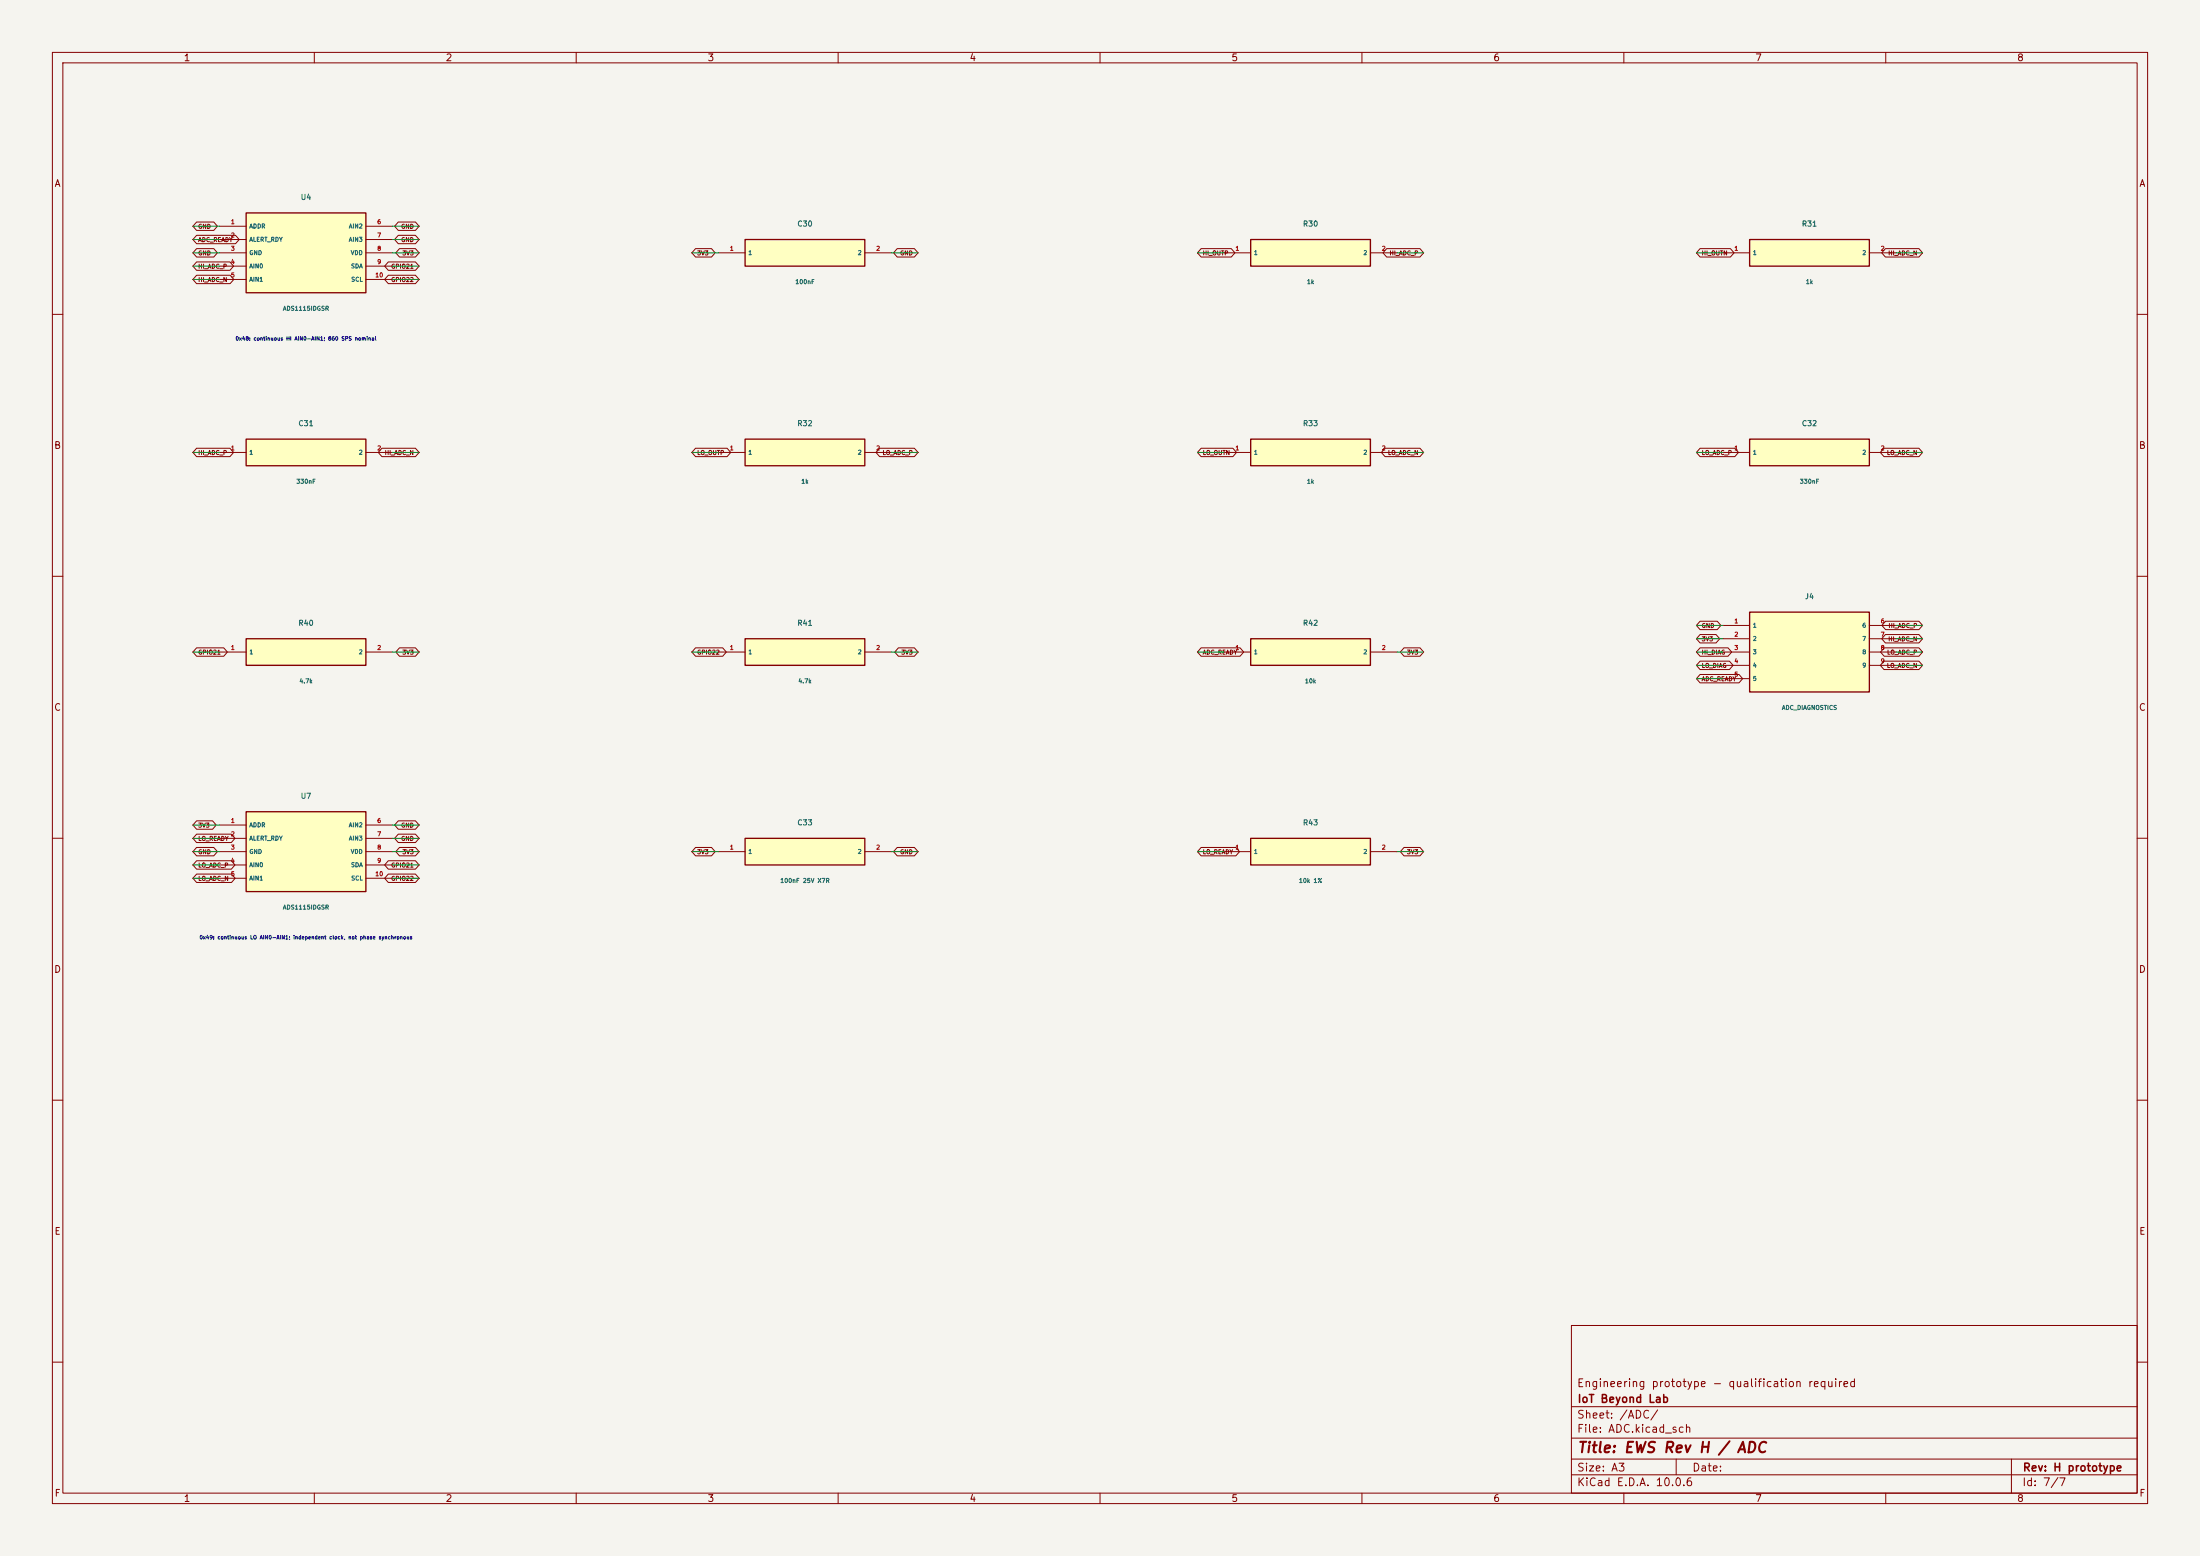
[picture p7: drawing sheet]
(kicad_sch (version 20250114) (generator "eeschema") (paper "A3")
  (title_block (title "EWS Rev H / ADC") (rev "H prototype") (company "IoT Beyond Lab") (comment 1 "Engineering prototype - qualification required"))
(lib_symbols (symbol "EWS:U4" (pin_names (offset 0.5)) (in_bom yes) (on_board yes)
  (property "Reference" "U4" (at 0 10.620000000000001 0) (effects (font (size 1 1))))
  (property "Value" "ADS1115IDGSR" (at 0 -10.620000000000001 0) (effects (font (size 0.8 0.8))))
  (property "Footprint" "EWS:U4" (at 0 0 0) (effects (font (size 1 1)) hide))
  (symbol "U4_0_1" (rectangle (start -11.43 7.62) (end 11.43 -7.62) (stroke (width .254) (type default)) (fill (type background))))
  (symbol "U4_1_1" (pin input line (at -16.509999999999998 5.08 0) (length 5.08) (name "ADDR" (effects (font (size 0.8 0.8)))) (number "1" (effects (font (size 0.8 0.8)))))(pin open_collector line (at -16.509999999999998 2.54 0) (length 5.08) (name "ALERT_RDY" (effects (font (size 0.8 0.8)))) (number "2" (effects (font (size 0.8 0.8)))))(pin passive line (at -16.509999999999998 0.0 0) (length 5.08) (name "GND" (effects (font (size 0.8 0.8)))) (number "3" (effects (font (size 0.8 0.8)))))(pin input line (at -16.509999999999998 -2.54 0) (length 5.08) (name "AIN0" (effects (font (size 0.8 0.8)))) (number "4" (effects (font (size 0.8 0.8)))))(pin input line (at -16.509999999999998 -5.079999999999999 0) (length 5.08) (name "AIN1" (effects (font (size 0.8 0.8)))) (number "5" (effects (font (size 0.8 0.8)))))(pin input line (at 16.509999999999998 5.08 180) (length 5.08) (name "AIN2" (effects (font (size 0.8 0.8)))) (number "6" (effects (font (size 0.8 0.8)))))(pin input line (at 16.509999999999998 2.54 180) (length 5.08) (name "AIN3" (effects (font (size 0.8 0.8)))) (number "7" (effects (font (size 0.8 0.8)))))(pin power_in line (at 16.509999999999998 0.0 180) (length 5.08) (name "VDD" (effects (font (size 0.8 0.8)))) (number "8" (effects (font (size 0.8 0.8)))))(pin bidirectional line (at 16.509999999999998 -2.54 180) (length 5.08) (name "SDA" (effects (font (size 0.8 0.8)))) (number "9" (effects (font (size 0.8 0.8)))))(pin input line (at 16.509999999999998 -5.079999999999999 180) (length 5.08) (name "SCL" (effects (font (size 0.8 0.8)))) (number "10" (effects (font (size 0.8 0.8)))))))(symbol "EWS:C30" (pin_names (offset 0.5)) (in_bom yes) (on_board yes)
  (property "Reference" "C30" (at 0 5.54 0) (effects (font (size 1 1))))
  (property "Value" "100nF" (at 0 -5.54 0) (effects (font (size 0.8 0.8))))
  (property "Footprint" "EWS:C30" (at 0 0 0) (effects (font (size 1 1)) hide))
  (symbol "C30_0_1" (rectangle (start -11.43 2.54) (end 11.43 -2.54) (stroke (width .254) (type default)) (fill (type background))))
  (symbol "C30_1_1" (pin passive line (at -16.509999999999998 0.0 0) (length 5.08) (name "1" (effects (font (size 0.8 0.8)))) (number "1" (effects (font (size 0.8 0.8)))))(pin passive line (at 16.509999999999998 0.0 180) (length 5.08) (name "2" (effects (font (size 0.8 0.8)))) (number "2" (effects (font (size 0.8 0.8)))))))(symbol "EWS:R30" (pin_names (offset 0.5)) (in_bom yes) (on_board yes)
  (property "Reference" "R30" (at 0 5.54 0) (effects (font (size 1 1))))
  (property "Value" "1k" (at 0 -5.54 0) (effects (font (size 0.8 0.8))))
  (property "Footprint" "EWS:R30" (at 0 0 0) (effects (font (size 1 1)) hide))
  (symbol "R30_0_1" (rectangle (start -11.43 2.54) (end 11.43 -2.54) (stroke (width .254) (type default)) (fill (type background))))
  (symbol "R30_1_1" (pin passive line (at -16.509999999999998 0.0 0) (length 5.08) (name "1" (effects (font (size 0.8 0.8)))) (number "1" (effects (font (size 0.8 0.8)))))(pin passive line (at 16.509999999999998 0.0 180) (length 5.08) (name "2" (effects (font (size 0.8 0.8)))) (number "2" (effects (font (size 0.8 0.8)))))))(symbol "EWS:R31" (pin_names (offset 0.5)) (in_bom yes) (on_board yes)
  (property "Reference" "R31" (at 0 5.54 0) (effects (font (size 1 1))))
  (property "Value" "1k" (at 0 -5.54 0) (effects (font (size 0.8 0.8))))
  (property "Footprint" "EWS:R31" (at 0 0 0) (effects (font (size 1 1)) hide))
  (symbol "R31_0_1" (rectangle (start -11.43 2.54) (end 11.43 -2.54) (stroke (width .254) (type default)) (fill (type background))))
  (symbol "R31_1_1" (pin passive line (at -16.509999999999998 0.0 0) (length 5.08) (name "1" (effects (font (size 0.8 0.8)))) (number "1" (effects (font (size 0.8 0.8)))))(pin passive line (at 16.509999999999998 0.0 180) (length 5.08) (name "2" (effects (font (size 0.8 0.8)))) (number "2" (effects (font (size 0.8 0.8)))))))(symbol "EWS:C31" (pin_names (offset 0.5)) (in_bom yes) (on_board yes)
  (property "Reference" "C31" (at 0 5.54 0) (effects (font (size 1 1))))
  (property "Value" "330nF" (at 0 -5.54 0) (effects (font (size 0.8 0.8))))
  (property "Footprint" "EWS:C31" (at 0 0 0) (effects (font (size 1 1)) hide))
  (symbol "C31_0_1" (rectangle (start -11.43 2.54) (end 11.43 -2.54) (stroke (width .254) (type default)) (fill (type background))))
  (symbol "C31_1_1" (pin passive line (at -16.509999999999998 0.0 0) (length 5.08) (name "1" (effects (font (size 0.8 0.8)))) (number "1" (effects (font (size 0.8 0.8)))))(pin passive line (at 16.509999999999998 0.0 180) (length 5.08) (name "2" (effects (font (size 0.8 0.8)))) (number "2" (effects (font (size 0.8 0.8)))))))(symbol "EWS:R32" (pin_names (offset 0.5)) (in_bom yes) (on_board yes)
  (property "Reference" "R32" (at 0 5.54 0) (effects (font (size 1 1))))
  (property "Value" "1k" (at 0 -5.54 0) (effects (font (size 0.8 0.8))))
  (property "Footprint" "EWS:R32" (at 0 0 0) (effects (font (size 1 1)) hide))
  (symbol "R32_0_1" (rectangle (start -11.43 2.54) (end 11.43 -2.54) (stroke (width .254) (type default)) (fill (type background))))
  (symbol "R32_1_1" (pin passive line (at -16.509999999999998 0.0 0) (length 5.08) (name "1" (effects (font (size 0.8 0.8)))) (number "1" (effects (font (size 0.8 0.8)))))(pin passive line (at 16.509999999999998 0.0 180) (length 5.08) (name "2" (effects (font (size 0.8 0.8)))) (number "2" (effects (font (size 0.8 0.8)))))))(symbol "EWS:R33" (pin_names (offset 0.5)) (in_bom yes) (on_board yes)
  (property "Reference" "R33" (at 0 5.54 0) (effects (font (size 1 1))))
  (property "Value" "1k" (at 0 -5.54 0) (effects (font (size 0.8 0.8))))
  (property "Footprint" "EWS:R33" (at 0 0 0) (effects (font (size 1 1)) hide))
  (symbol "R33_0_1" (rectangle (start -11.43 2.54) (end 11.43 -2.54) (stroke (width .254) (type default)) (fill (type background))))
  (symbol "R33_1_1" (pin passive line (at -16.509999999999998 0.0 0) (length 5.08) (name "1" (effects (font (size 0.8 0.8)))) (number "1" (effects (font (size 0.8 0.8)))))(pin passive line (at 16.509999999999998 0.0 180) (length 5.08) (name "2" (effects (font (size 0.8 0.8)))) (number "2" (effects (font (size 0.8 0.8)))))))(symbol "EWS:C32" (pin_names (offset 0.5)) (in_bom yes) (on_board yes)
  (property "Reference" "C32" (at 0 5.54 0) (effects (font (size 1 1))))
  (property "Value" "330nF" (at 0 -5.54 0) (effects (font (size 0.8 0.8))))
  (property "Footprint" "EWS:C32" (at 0 0 0) (effects (font (size 1 1)) hide))
  (symbol "C32_0_1" (rectangle (start -11.43 2.54) (end 11.43 -2.54) (stroke (width .254) (type default)) (fill (type background))))
  (symbol "C32_1_1" (pin passive line (at -16.509999999999998 0.0 0) (length 5.08) (name "1" (effects (font (size 0.8 0.8)))) (number "1" (effects (font (size 0.8 0.8)))))(pin passive line (at 16.509999999999998 0.0 180) (length 5.08) (name "2" (effects (font (size 0.8 0.8)))) (number "2" (effects (font (size 0.8 0.8)))))))(symbol "EWS:R40" (pin_names (offset 0.5)) (in_bom yes) (on_board yes)
  (property "Reference" "R40" (at 0 5.54 0) (effects (font (size 1 1))))
  (property "Value" "4.7k" (at 0 -5.54 0) (effects (font (size 0.8 0.8))))
  (property "Footprint" "EWS:R40" (at 0 0 0) (effects (font (size 1 1)) hide))
  (symbol "R40_0_1" (rectangle (start -11.43 2.54) (end 11.43 -2.54) (stroke (width .254) (type default)) (fill (type background))))
  (symbol "R40_1_1" (pin passive line (at -16.509999999999998 0.0 0) (length 5.08) (name "1" (effects (font (size 0.8 0.8)))) (number "1" (effects (font (size 0.8 0.8)))))(pin passive line (at 16.509999999999998 0.0 180) (length 5.08) (name "2" (effects (font (size 0.8 0.8)))) (number "2" (effects (font (size 0.8 0.8)))))))(symbol "EWS:R41" (pin_names (offset 0.5)) (in_bom yes) (on_board yes)
  (property "Reference" "R41" (at 0 5.54 0) (effects (font (size 1 1))))
  (property "Value" "4.7k" (at 0 -5.54 0) (effects (font (size 0.8 0.8))))
  (property "Footprint" "EWS:R41" (at 0 0 0) (effects (font (size 1 1)) hide))
  (symbol "R41_0_1" (rectangle (start -11.43 2.54) (end 11.43 -2.54) (stroke (width .254) (type default)) (fill (type background))))
  (symbol "R41_1_1" (pin passive line (at -16.509999999999998 0.0 0) (length 5.08) (name "1" (effects (font (size 0.8 0.8)))) (number "1" (effects (font (size 0.8 0.8)))))(pin passive line (at 16.509999999999998 0.0 180) (length 5.08) (name "2" (effects (font (size 0.8 0.8)))) (number "2" (effects (font (size 0.8 0.8)))))))(symbol "EWS:R42" (pin_names (offset 0.5)) (in_bom yes) (on_board yes)
  (property "Reference" "R42" (at 0 5.54 0) (effects (font (size 1 1))))
  (property "Value" "10k" (at 0 -5.54 0) (effects (font (size 0.8 0.8))))
  (property "Footprint" "EWS:R42" (at 0 0 0) (effects (font (size 1 1)) hide))
  (symbol "R42_0_1" (rectangle (start -11.43 2.54) (end 11.43 -2.54) (stroke (width .254) (type default)) (fill (type background))))
  (symbol "R42_1_1" (pin passive line (at -16.509999999999998 0.0 0) (length 5.08) (name "1" (effects (font (size 0.8 0.8)))) (number "1" (effects (font (size 0.8 0.8)))))(pin passive line (at 16.509999999999998 0.0 180) (length 5.08) (name "2" (effects (font (size 0.8 0.8)))) (number "2" (effects (font (size 0.8 0.8)))))))(symbol "EWS:J4" (pin_names (offset 0.5)) (in_bom yes) (on_board yes)
  (property "Reference" "J4" (at 0 10.620000000000001 0) (effects (font (size 1 1))))
  (property "Value" "ADC_DIAGNOSTICS" (at 0 -10.620000000000001 0) (effects (font (size 0.8 0.8))))
  (property "Footprint" "EWS:J4" (at 0 0 0) (effects (font (size 1 1)) hide))
  (symbol "J4_0_1" (rectangle (start -11.43 7.62) (end 11.43 -7.62) (stroke (width .254) (type default)) (fill (type background))))
  (symbol "J4_1_1" (pin passive line (at -16.509999999999998 5.08 0) (length 5.08) (name "1" (effects (font (size 0.8 0.8)))) (number "1" (effects (font (size 0.8 0.8)))))(pin passive line (at -16.509999999999998 2.54 0) (length 5.08) (name "2" (effects (font (size 0.8 0.8)))) (number "2" (effects (font (size 0.8 0.8)))))(pin passive line (at -16.509999999999998 0.0 0) (length 5.08) (name "3" (effects (font (size 0.8 0.8)))) (number "3" (effects (font (size 0.8 0.8)))))(pin passive line (at -16.509999999999998 -2.54 0) (length 5.08) (name "4" (effects (font (size 0.8 0.8)))) (number "4" (effects (font (size 0.8 0.8)))))(pin passive line (at -16.509999999999998 -5.079999999999999 0) (length 5.08) (name "5" (effects (font (size 0.8 0.8)))) (number "5" (effects (font (size 0.8 0.8)))))(pin passive line (at 16.509999999999998 5.08 180) (length 5.08) (name "6" (effects (font (size 0.8 0.8)))) (number "6" (effects (font (size 0.8 0.8)))))(pin passive line (at 16.509999999999998 2.54 180) (length 5.08) (name "7" (effects (font (size 0.8 0.8)))) (number "7" (effects (font (size 0.8 0.8)))))(pin passive line (at 16.509999999999998 0.0 180) (length 5.08) (name "8" (effects (font (size 0.8 0.8)))) (number "8" (effects (font (size 0.8 0.8)))))(pin passive line (at 16.509999999999998 -2.54 180) (length 5.08) (name "9" (effects (font (size 0.8 0.8)))) (number "9" (effects (font (size 0.8 0.8)))))))(symbol "EWS:U7" (pin_names (offset 0.5)) (in_bom yes) (on_board yes)
  (property "Reference" "U7" (at 0 10.620000000000001 0) (effects (font (size 1 1))))
  (property "Value" "ADS1115IDGSR" (at 0 -10.620000000000001 0) (effects (font (size 0.8 0.8))))
  (property "Footprint" "EWS:U7" (at 0 0 0) (effects (font (size 1 1)) hide))
  (symbol "U7_0_1" (rectangle (start -11.43 7.62) (end 11.43 -7.62) (stroke (width .254) (type default)) (fill (type background))))
  (symbol "U7_1_1" (pin input line (at -16.509999999999998 5.08 0) (length 5.08) (name "ADDR" (effects (font (size 0.8 0.8)))) (number "1" (effects (font (size 0.8 0.8)))))(pin open_collector line (at -16.509999999999998 2.54 0) (length 5.08) (name "ALERT_RDY" (effects (font (size 0.8 0.8)))) (number "2" (effects (font (size 0.8 0.8)))))(pin passive line (at -16.509999999999998 0.0 0) (length 5.08) (name "GND" (effects (font (size 0.8 0.8)))) (number "3" (effects (font (size 0.8 0.8)))))(pin input line (at -16.509999999999998 -2.54 0) (length 5.08) (name "AIN0" (effects (font (size 0.8 0.8)))) (number "4" (effects (font (size 0.8 0.8)))))(pin input line (at -16.509999999999998 -5.079999999999999 0) (length 5.08) (name "AIN1" (effects (font (size 0.8 0.8)))) (number "5" (effects (font (size 0.8 0.8)))))(pin input line (at 16.509999999999998 5.08 180) (length 5.08) (name "AIN2" (effects (font (size 0.8 0.8)))) (number "6" (effects (font (size 0.8 0.8)))))(pin input line (at 16.509999999999998 2.54 180) (length 5.08) (name "AIN3" (effects (font (size 0.8 0.8)))) (number "7" (effects (font (size 0.8 0.8)))))(pin power_in line (at 16.509999999999998 0.0 180) (length 5.08) (name "VDD" (effects (font (size 0.8 0.8)))) (number "8" (effects (font (size 0.8 0.8)))))(pin bidirectional line (at 16.509999999999998 -2.54 180) (length 5.08) (name "SDA" (effects (font (size 0.8 0.8)))) (number "9" (effects (font (size 0.8 0.8)))))(pin input line (at 16.509999999999998 -5.079999999999999 180) (length 5.08) (name "SCL" (effects (font (size 0.8 0.8)))) (number "10" (effects (font (size 0.8 0.8)))))))(symbol "EWS:C33" (pin_names (offset 0.5)) (in_bom yes) (on_board yes)
  (property "Reference" "C33" (at 0 5.54 0) (effects (font (size 1 1))))
  (property "Value" "100nF 25V X7R" (at 0 -5.54 0) (effects (font (size 0.8 0.8))))
  (property "Footprint" "EWS:C33" (at 0 0 0) (effects (font (size 1 1)) hide))
  (symbol "C33_0_1" (rectangle (start -11.43 2.54) (end 11.43 -2.54) (stroke (width .254) (type default)) (fill (type background))))
  (symbol "C33_1_1" (pin passive line (at -16.509999999999998 0.0 0) (length 5.08) (name "1" (effects (font (size 0.8 0.8)))) (number "1" (effects (font (size 0.8 0.8)))))(pin passive line (at 16.509999999999998 0.0 180) (length 5.08) (name "2" (effects (font (size 0.8 0.8)))) (number "2" (effects (font (size 0.8 0.8)))))))(symbol "EWS:R43" (pin_names (offset 0.5)) (in_bom yes) (on_board yes)
  (property "Reference" "R43" (at 0 5.54 0) (effects (font (size 1 1))))
  (property "Value" "10k 1%" (at 0 -5.54 0) (effects (font (size 0.8 0.8))))
  (property "Footprint" "EWS:R43" (at 0 0 0) (effects (font (size 1 1)) hide))
  (symbol "R43_0_1" (rectangle (start -11.43 2.54) (end 11.43 -2.54) (stroke (width .254) (type default)) (fill (type background))))
  (symbol "R43_1_1" (pin passive line (at -16.509999999999998 0.0 0) (length 5.08) (name "1" (effects (font (size 0.8 0.8)))) (number "1" (effects (font (size 0.8 0.8)))))(pin passive line (at 16.509999999999998 0.0 180) (length 5.08) (name "2" (effects (font (size 0.8 0.8)))) (number "2" (effects (font (size 0.8 0.8))))))))
(symbol (lib_id "EWS:U4") (at 58.42 48.26 0) (unit 1) (in_bom yes) (on_board yes) (dnp no)
    (property "Reference" "U4" (at 58.42 37.64 0) (effects (font (size 1 1))))
    (property "Value" "ADS1115IDGSR" (at 58.42 58.879999999999995 0) (effects (font (size 0.8 0.8))))
    (property "Footprint" "EWS:U4" (at 58.42 48.26 0) (effects (font (size 1 1)) hide)))(symbol (lib_id "EWS:C30") (at 153.67000000000002 48.26 0) (unit 1) (in_bom yes) (on_board yes) (dnp no)
    (property "Reference" "C30" (at 153.67000000000002 42.72 0) (effects (font (size 1 1))))
    (property "Value" "100nF" (at 153.67000000000002 53.8 0) (effects (font (size 0.8 0.8))))
    (property "Footprint" "EWS:C30" (at 153.67000000000002 48.26 0) (effects (font (size 1 1)) hide)))(symbol (lib_id "EWS:R30") (at 250.19 48.26 0) (unit 1) (in_bom yes) (on_board yes) (dnp no)
    (property "Reference" "R30" (at 250.19 42.72 0) (effects (font (size 1 1))))
    (property "Value" "1k" (at 250.19 53.8 0) (effects (font (size 0.8 0.8))))
    (property "Footprint" "EWS:R30" (at 250.19 48.26 0) (effects (font (size 1 1)) hide)))(symbol (lib_id "EWS:R31") (at 345.44 48.26 0) (unit 1) (in_bom yes) (on_board yes) (dnp no)
    (property "Reference" "R31" (at 345.44 42.72 0) (effects (font (size 1 1))))
    (property "Value" "1k" (at 345.44 53.8 0) (effects (font (size 0.8 0.8))))
    (property "Footprint" "EWS:R31" (at 345.44 48.26 0) (effects (font (size 1 1)) hide)))(symbol (lib_id "EWS:C31") (at 58.42 86.36 0) (unit 1) (in_bom yes) (on_board yes) (dnp no)
    (property "Reference" "C31" (at 58.42 80.82 0) (effects (font (size 1 1))))
    (property "Value" "330nF" (at 58.42 91.9 0) (effects (font (size 0.8 0.8))))
    (property "Footprint" "EWS:C31" (at 58.42 86.36 0) (effects (font (size 1 1)) hide)))(symbol (lib_id "EWS:R32") (at 153.67000000000002 86.36 0) (unit 1) (in_bom yes) (on_board yes) (dnp no)
    (property "Reference" "R32" (at 153.67000000000002 80.82 0) (effects (font (size 1 1))))
    (property "Value" "1k" (at 153.67000000000002 91.9 0) (effects (font (size 0.8 0.8))))
    (property "Footprint" "EWS:R32" (at 153.67000000000002 86.36 0) (effects (font (size 1 1)) hide)))(symbol (lib_id "EWS:R33") (at 250.19 86.36 0) (unit 1) (in_bom yes) (on_board yes) (dnp no)
    (property "Reference" "R33" (at 250.19 80.82 0) (effects (font (size 1 1))))
    (property "Value" "1k" (at 250.19 91.9 0) (effects (font (size 0.8 0.8))))
    (property "Footprint" "EWS:R33" (at 250.19 86.36 0) (effects (font (size 1 1)) hide)))(symbol (lib_id "EWS:C32") (at 345.44 86.36 0) (unit 1) (in_bom yes) (on_board yes) (dnp no)
    (property "Reference" "C32" (at 345.44 80.82 0) (effects (font (size 1 1))))
    (property "Value" "330nF" (at 345.44 91.9 0) (effects (font (size 0.8 0.8))))
    (property "Footprint" "EWS:C32" (at 345.44 86.36 0) (effects (font (size 1 1)) hide)))(symbol (lib_id "EWS:R40") (at 58.42 124.46000000000001 0) (unit 1) (in_bom yes) (on_board yes) (dnp no)
    (property "Reference" "R40" (at 58.42 118.92 0) (effects (font (size 1 1))))
    (property "Value" "4.7k" (at 58.42 130.0 0) (effects (font (size 0.8 0.8))))
    (property "Footprint" "EWS:R40" (at 58.42 124.46000000000001 0) (effects (font (size 1 1)) hide)))(symbol (lib_id "EWS:R41") (at 153.67000000000002 124.46000000000001 0) (unit 1) (in_bom yes) (on_board yes) (dnp no)
    (property "Reference" "R41" (at 153.67000000000002 118.92 0) (effects (font (size 1 1))))
    (property "Value" "4.7k" (at 153.67000000000002 130.0 0) (effects (font (size 0.8 0.8))))
    (property "Footprint" "EWS:R41" (at 153.67000000000002 124.46000000000001 0) (effects (font (size 1 1)) hide)))(symbol (lib_id "EWS:R42") (at 250.19 124.46000000000001 0) (unit 1) (in_bom yes) (on_board yes) (dnp no)
    (property "Reference" "R42" (at 250.19 118.92 0) (effects (font (size 1 1))))
    (property "Value" "10k" (at 250.19 130.0 0) (effects (font (size 0.8 0.8))))
    (property "Footprint" "EWS:R42" (at 250.19 124.46000000000001 0) (effects (font (size 1 1)) hide)))(symbol (lib_id "EWS:J4") (at 345.44 124.46000000000001 0) (unit 1) (in_bom yes) (on_board yes) (dnp no)
    (property "Reference" "J4" (at 345.44 113.84 0) (effects (font (size 1 1))))
    (property "Value" "ADC_DIAGNOSTICS" (at 345.44 135.08 0) (effects (font (size 0.8 0.8))))
    (property "Footprint" "EWS:J4" (at 345.44 124.46000000000001 0) (effects (font (size 1 1)) hide)))(symbol (lib_id "EWS:U7") (at 58.42 162.56 0) (unit 1) (in_bom yes) (on_board yes) (dnp no)
    (property "Reference" "U7" (at 58.42 151.94 0) (effects (font (size 1 1))))
    (property "Value" "ADS1115IDGSR" (at 58.42 173.18 0) (effects (font (size 0.8 0.8))))
    (property "Footprint" "EWS:U7" (at 58.42 162.56 0) (effects (font (size 1 1)) hide)))(symbol (lib_id "EWS:C33") (at 153.67000000000002 162.56 0) (unit 1) (in_bom yes) (on_board yes) (dnp no)
    (property "Reference" "C33" (at 153.67000000000002 157.02 0) (effects (font (size 1 1))))
    (property "Value" "100nF 25V X7R" (at 153.67000000000002 168.1 0) (effects (font (size 0.8 0.8))))
    (property "Footprint" "EWS:C33" (at 153.67000000000002 162.56 0) (effects (font (size 1 1)) hide)))(symbol (lib_id "EWS:R43") (at 250.19 162.56 0) (unit 1) (in_bom yes) (on_board yes) (dnp no)
    (property "Reference" "R43" (at 250.19 157.02 0) (effects (font (size 1 1))))
    (property "Value" "10k 1%" (at 250.19 168.1 0) (effects (font (size 0.8 0.8))))
    (property "Footprint" "EWS:R43" (at 250.19 162.56 0) (effects (font (size 1 1)) hide)))(text "0x48: continuous HI AIN0-AIN1; 860 SPS nominal" (at 58.42 64.88 0) (effects (font (size 0.7 0.7))))(wire (pts (xy 41.910000000000004 43.18) (xy 36.830000000000005 43.18)) (stroke (width 0) (type default)))(global_label "GND" (shape bidirectional) (at 36.830000000000005 43.18 0) (effects (font (size .8 .8)) (justify left)))(wire (pts (xy 41.910000000000004 45.72) (xy 36.830000000000005 45.72)) (stroke (width 0) (type default)))(global_label "ADC_READY" (shape bidirectional) (at 36.830000000000005 45.72 0) (effects (font (size .8 .8)) (justify left)))(wire (pts (xy 41.910000000000004 48.26) (xy 36.830000000000005 48.26)) (stroke (width 0) (type default)))(global_label "GND" (shape bidirectional) (at 36.830000000000005 48.26 0) (effects (font (size .8 .8)) (justify left)))(wire (pts (xy 41.910000000000004 50.8) (xy 36.830000000000005 50.8)) (stroke (width 0) (type default)))(global_label "HI_ADC_P" (shape bidirectional) (at 36.830000000000005 50.8 0) (effects (font (size .8 .8)) (justify left)))(wire (pts (xy 41.910000000000004 53.339999999999996) (xy 36.830000000000005 53.339999999999996)) (stroke (width 0) (type default)))(global_label "HI_ADC_N" (shape bidirectional) (at 36.830000000000005 53.339999999999996 0) (effects (font (size .8 .8)) (justify left)))(wire (pts (xy 74.93 43.18) (xy 80.01 43.18)) (stroke (width 0) (type default)))(global_label "GND" (shape bidirectional) (at 80.01 43.18 180) (effects (font (size .8 .8)) (justify right)))(wire (pts (xy 74.93 45.72) (xy 80.01 45.72)) (stroke (width 0) (type default)))(global_label "GND" (shape bidirectional) (at 80.01 45.72 180) (effects (font (size .8 .8)) (justify right)))(wire (pts (xy 74.93 48.26) (xy 80.01 48.26)) (stroke (width 0) (type default)))(global_label "3V3" (shape bidirectional) (at 80.01 48.26 180) (effects (font (size .8 .8)) (justify right)))(wire (pts (xy 74.93 50.8) (xy 80.01 50.8)) (stroke (width 0) (type default)))(global_label "GPIO21" (shape bidirectional) (at 80.01 50.8 180) (effects (font (size .8 .8)) (justify right)))(wire (pts (xy 74.93 53.339999999999996) (xy 80.01 53.339999999999996)) (stroke (width 0) (type default)))(global_label "GPIO22" (shape bidirectional) (at 80.01 53.339999999999996 180) (effects (font (size .8 .8)) (justify right)))(wire (pts (xy 137.16000000000003 48.26) (xy 132.08 48.26)) (stroke (width 0) (type default)))(global_label "3V3" (shape bidirectional) (at 132.08 48.26 0) (effects (font (size .8 .8)) (justify left)))(wire (pts (xy 170.18 48.26) (xy 175.26000000000002 48.26)) (stroke (width 0) (type default)))(global_label "GND" (shape bidirectional) (at 175.26000000000002 48.26 180) (effects (font (size .8 .8)) (justify right)))(wire (pts (xy 233.68 48.26) (xy 228.6 48.26)) (stroke (width 0) (type default)))(global_label "HI_OUTP" (shape bidirectional) (at 228.6 48.26 0) (effects (font (size .8 .8)) (justify left)))(wire (pts (xy 266.7 48.26) (xy 271.78 48.26)) (stroke (width 0) (type default)))(global_label "HI_ADC_P" (shape bidirectional) (at 271.78 48.26 180) (effects (font (size .8 .8)) (justify right)))(wire (pts (xy 328.93 48.26) (xy 323.85 48.26)) (stroke (width 0) (type default)))(global_label "HI_OUTN" (shape bidirectional) (at 323.85 48.26 0) (effects (font (size .8 .8)) (justify left)))(wire (pts (xy 361.95 48.26) (xy 367.03 48.26)) (stroke (width 0) (type default)))(global_label "HI_ADC_N" (shape bidirectional) (at 367.03 48.26 180) (effects (font (size .8 .8)) (justify right)))(wire (pts (xy 41.910000000000004 86.36) (xy 36.830000000000005 86.36)) (stroke (width 0) (type default)))(global_label "HI_ADC_P" (shape bidirectional) (at 36.830000000000005 86.36 0) (effects (font (size .8 .8)) (justify left)))(wire (pts (xy 74.93 86.36) (xy 80.01 86.36)) (stroke (width 0) (type default)))(global_label "HI_ADC_N" (shape bidirectional) (at 80.01 86.36 180) (effects (font (size .8 .8)) (justify right)))(wire (pts (xy 137.16000000000003 86.36) (xy 132.08 86.36)) (stroke (width 0) (type default)))(global_label "LO_OUTP" (shape bidirectional) (at 132.08 86.36 0) (effects (font (size .8 .8)) (justify left)))(wire (pts (xy 170.18 86.36) (xy 175.26000000000002 86.36)) (stroke (width 0) (type default)))(global_label "LO_ADC_P" (shape bidirectional) (at 175.26000000000002 86.36 180) (effects (font (size .8 .8)) (justify right)))(wire (pts (xy 233.68 86.36) (xy 228.6 86.36)) (stroke (width 0) (type default)))(global_label "LO_OUTN" (shape bidirectional) (at 228.6 86.36 0) (effects (font (size .8 .8)) (justify left)))(wire (pts (xy 266.7 86.36) (xy 271.78 86.36)) (stroke (width 0) (type default)))(global_label "LO_ADC_N" (shape bidirectional) (at 271.78 86.36 180) (effects (font (size .8 .8)) (justify right)))(wire (pts (xy 328.93 86.36) (xy 323.85 86.36)) (stroke (width 0) (type default)))(global_label "LO_ADC_P" (shape bidirectional) (at 323.85 86.36 0) (effects (font (size .8 .8)) (justify left)))(wire (pts (xy 361.95 86.36) (xy 367.03 86.36)) (stroke (width 0) (type default)))(global_label "LO_ADC_N" (shape bidirectional) (at 367.03 86.36 180) (effects (font (size .8 .8)) (justify right)))(wire (pts (xy 41.910000000000004 124.46000000000001) (xy 36.830000000000005 124.46000000000001)) (stroke (width 0) (type default)))(global_label "GPIO21" (shape bidirectional) (at 36.830000000000005 124.46000000000001 0) (effects (font (size .8 .8)) (justify left)))(wire (pts (xy 74.93 124.46000000000001) (xy 80.01 124.46000000000001)) (stroke (width 0) (type default)))(global_label "3V3" (shape bidirectional) (at 80.01 124.46000000000001 180) (effects (font (size .8 .8)) (justify right)))(wire (pts (xy 137.16000000000003 124.46000000000001) (xy 132.08 124.46000000000001)) (stroke (width 0) (type default)))(global_label "GPIO22" (shape bidirectional) (at 132.08 124.46000000000001 0) (effects (font (size .8 .8)) (justify left)))(wire (pts (xy 170.18 124.46000000000001) (xy 175.26000000000002 124.46000000000001)) (stroke (width 0) (type default)))(global_label "3V3" (shape bidirectional) (at 175.26000000000002 124.46000000000001 180) (effects (font (size .8 .8)) (justify right)))(wire (pts (xy 233.68 124.46000000000001) (xy 228.6 124.46000000000001)) (stroke (width 0) (type default)))(global_label "ADC_READY" (shape bidirectional) (at 228.6 124.46000000000001 0) (effects (font (size .8 .8)) (justify left)))(wire (pts (xy 266.7 124.46000000000001) (xy 271.78 124.46000000000001)) (stroke (width 0) (type default)))(global_label "3V3" (shape bidirectional) (at 271.78 124.46000000000001 180) (effects (font (size .8 .8)) (justify right)))(wire (pts (xy 328.93 119.38000000000001) (xy 323.85 119.38000000000001)) (stroke (width 0) (type default)))(global_label "GND" (shape bidirectional) (at 323.85 119.38000000000001 0) (effects (font (size .8 .8)) (justify left)))(wire (pts (xy 328.93 121.92) (xy 323.85 121.92)) (stroke (width 0) (type default)))(global_label "3V3" (shape bidirectional) (at 323.85 121.92 0) (effects (font (size .8 .8)) (justify left)))(wire (pts (xy 328.93 124.46000000000001) (xy 323.85 124.46000000000001)) (stroke (width 0) (type default)))(global_label "HI_DIAG" (shape bidirectional) (at 323.85 124.46000000000001 0) (effects (font (size .8 .8)) (justify left)))(wire (pts (xy 328.93 127.00000000000001) (xy 323.85 127.00000000000001)) (stroke (width 0) (type default)))(global_label "LO_DIAG" (shape bidirectional) (at 323.85 127.00000000000001 0) (effects (font (size .8 .8)) (justify left)))(wire (pts (xy 328.93 129.54000000000002) (xy 323.85 129.54000000000002)) (stroke (width 0) (type default)))(global_label "ADC_READY" (shape bidirectional) (at 323.85 129.54000000000002 0) (effects (font (size .8 .8)) (justify left)))(wire (pts (xy 361.95 119.38000000000001) (xy 367.03 119.38000000000001)) (stroke (width 0) (type default)))(global_label "HI_ADC_P" (shape bidirectional) (at 367.03 119.38000000000001 180) (effects (font (size .8 .8)) (justify right)))(wire (pts (xy 361.95 121.92) (xy 367.03 121.92)) (stroke (width 0) (type default)))(global_label "HI_ADC_N" (shape bidirectional) (at 367.03 121.92 180) (effects (font (size .8 .8)) (justify right)))(wire (pts (xy 361.95 124.46000000000001) (xy 367.03 124.46000000000001)) (stroke (width 0) (type default)))(global_label "LO_ADC_P" (shape bidirectional) (at 367.03 124.46000000000001 180) (effects (font (size .8 .8)) (justify right)))(wire (pts (xy 361.95 127.00000000000001) (xy 367.03 127.00000000000001)) (stroke (width 0) (type default)))(global_label "LO_ADC_N" (shape bidirectional) (at 367.03 127.00000000000001 180) (effects (font (size .8 .8)) (justify right)))(text "0x49: continuous LO AIN0-AIN1; independent clock, not phase synchronous" (at 58.42 179.18 0) (effects (font (size 0.7 0.7))))(wire (pts (xy 41.910000000000004 157.48) (xy 36.830000000000005 157.48)) (stroke (width 0) (type default)))(global_label "3V3" (shape bidirectional) (at 36.830000000000005 157.48 0) (effects (font (size .8 .8)) (justify left)))(wire (pts (xy 41.910000000000004 160.02) (xy 36.830000000000005 160.02)) (stroke (width 0) (type default)))(global_label "LO_READY" (shape bidirectional) (at 36.830000000000005 160.02 0) (effects (font (size .8 .8)) (justify left)))(wire (pts (xy 41.910000000000004 162.56) (xy 36.830000000000005 162.56)) (stroke (width 0) (type default)))(global_label "GND" (shape bidirectional) (at 36.830000000000005 162.56 0) (effects (font (size .8 .8)) (justify left)))(wire (pts (xy 41.910000000000004 165.1) (xy 36.830000000000005 165.1)) (stroke (width 0) (type default)))(global_label "LO_ADC_P" (shape bidirectional) (at 36.830000000000005 165.1 0) (effects (font (size .8 .8)) (justify left)))(wire (pts (xy 41.910000000000004 167.64000000000001) (xy 36.830000000000005 167.64000000000001)) (stroke (width 0) (type default)))(global_label "LO_ADC_N" (shape bidirectional) (at 36.830000000000005 167.64000000000001 0) (effects (font (size .8 .8)) (justify left)))(wire (pts (xy 74.93 157.48) (xy 80.01 157.48)) (stroke (width 0) (type default)))(global_label "GND" (shape bidirectional) (at 80.01 157.48 180) (effects (font (size .8 .8)) (justify right)))(wire (pts (xy 74.93 160.02) (xy 80.01 160.02)) (stroke (width 0) (type default)))(global_label "GND" (shape bidirectional) (at 80.01 160.02 180) (effects (font (size .8 .8)) (justify right)))(wire (pts (xy 74.93 162.56) (xy 80.01 162.56)) (stroke (width 0) (type default)))(global_label "3V3" (shape bidirectional) (at 80.01 162.56 180) (effects (font (size .8 .8)) (justify right)))(wire (pts (xy 74.93 165.1) (xy 80.01 165.1)) (stroke (width 0) (type default)))(global_label "GPIO21" (shape bidirectional) (at 80.01 165.1 180) (effects (font (size .8 .8)) (justify right)))(wire (pts (xy 74.93 167.64000000000001) (xy 80.01 167.64000000000001)) (stroke (width 0) (type default)))(global_label "GPIO22" (shape bidirectional) (at 80.01 167.64000000000001 180) (effects (font (size .8 .8)) (justify right)))(wire (pts (xy 137.16000000000003 162.56) (xy 132.08 162.56)) (stroke (width 0) (type default)))(global_label "3V3" (shape bidirectional) (at 132.08 162.56 0) (effects (font (size .8 .8)) (justify left)))(wire (pts (xy 170.18 162.56) (xy 175.26000000000002 162.56)) (stroke (width 0) (type default)))(global_label "GND" (shape bidirectional) (at 175.26000000000002 162.56 180) (effects (font (size .8 .8)) (justify right)))(wire (pts (xy 233.68 162.56) (xy 228.6 162.56)) (stroke (width 0) (type default)))(global_label "LO_READY" (shape bidirectional) (at 228.6 162.56 0) (effects (font (size .8 .8)) (justify left)))(wire (pts (xy 266.7 162.56) (xy 271.78 162.56)) (stroke (width 0) (type default)))(global_label "3V3" (shape bidirectional) (at 271.78 162.56 180) (effects (font (size .8 .8)) (justify right))))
